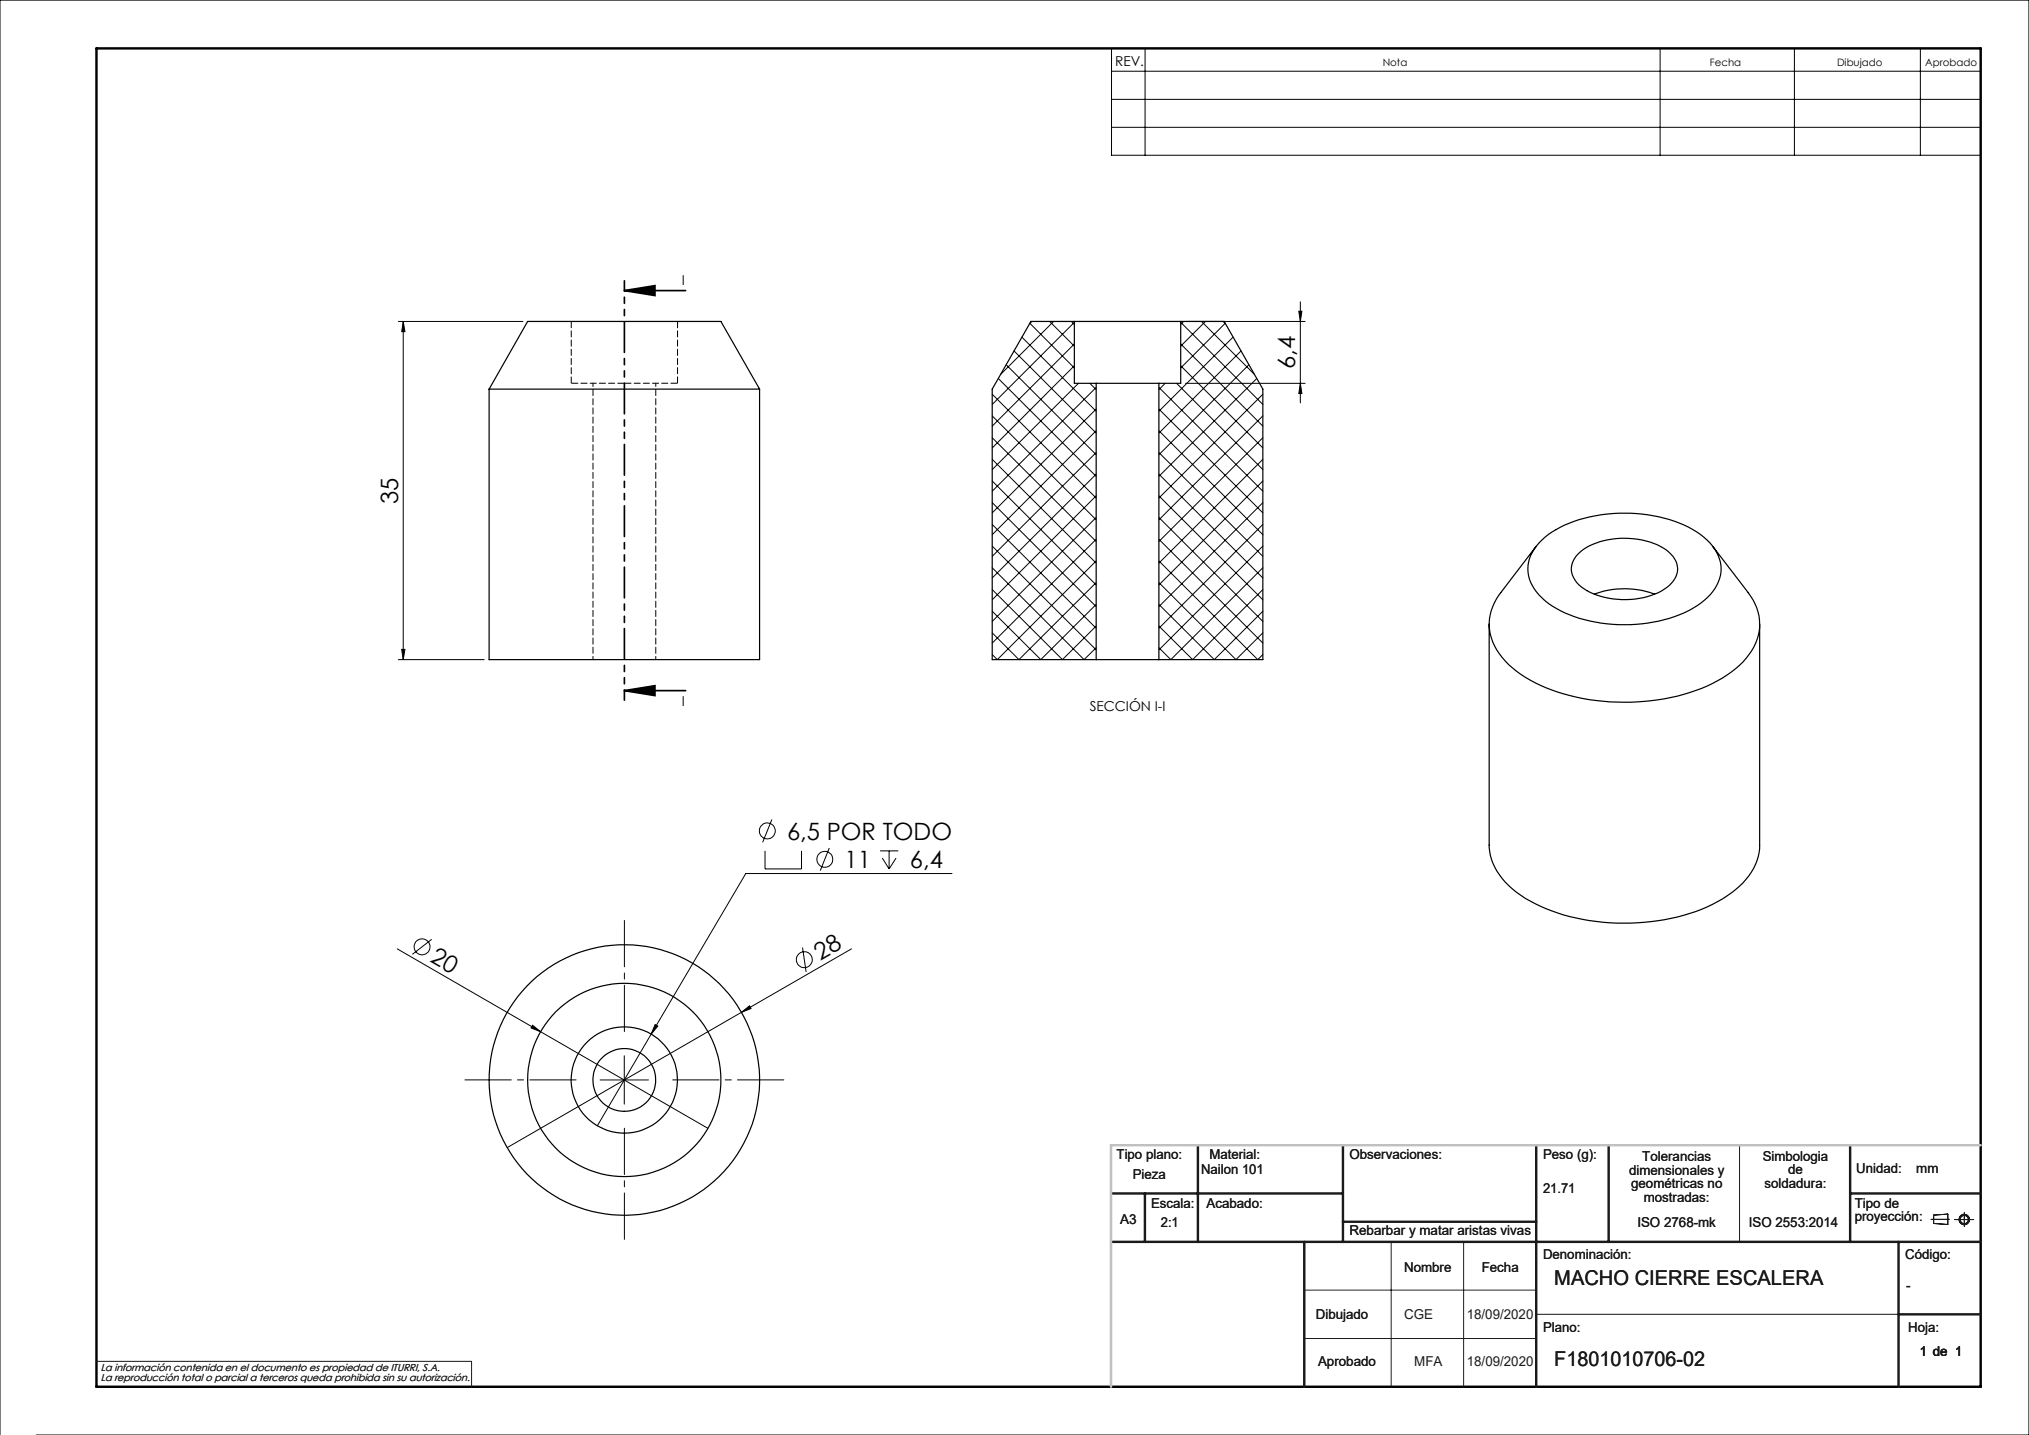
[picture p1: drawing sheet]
<svg xmlns="http://www.w3.org/2000/svg" width="420mm" height="297mm" viewBox="0 0 420 297" stroke-linecap="round" stroke-linejoin="round" font-family="sans-serif">
<g fill="none" stroke="#191924" stroke-width=".21">
<path d="M360.1 237v20M288 257v30M303 257v30M399.7 252.4h3.8M400.3 251.5l2.9-.2v2.1l-2.9-.2zM404.6 252.4h4M406.6 251v2.8M270 267h48M270 277h48M318 272h75M20 281.8h77.6v5.2"/>
<circle cx="406.6" cy="252.4" r=".86"/>
<circle cx="406.6" cy="252.4" r="1.07"/>
</g>
<g fill="none" stroke="#000" stroke-width=".21">
<path d="M230.1 10h179.9v22.1h-179.9zM230.1 14.7h179.9M237 10v22.1M343.6 10v22.1M371.4 10v22.1M397.5 10v22.1M230.1 20.6h179.9M230.1 26.3h179.9M82.5 66.5h25.7M83.5 66.5v70M83.5 66.5l.3 2.1h-.7zM206.7 78.3l20.2 20.3"/>
<path d="M208.3 75.5l18.6 18.6M209.9 72.6l17 17M211.5 69.8l15.4 15.3M213.2 66.9l9.2 9.3M213.6 66.5l-.5 .5M217.3 66.5l5.1 5.1M218.1 66.5l-10.9 11M221.8 66.5l.6 .7M222.4 66.7l-17 17M222.4 71.2l-17 17M222.4 75.7l-17 17M223.2 79.3l-17.8 17.9"/>
<path d="M225.6 79.3l1.3 1.3M241.2 79.3l-1.3 1.3M243.6 79.3l17.8 17.9M244.4 75.7l17 17M244.4 71.2l17 17M244.4 66.7l17 17M245 66.5l-.6 .7M245.4 66.5h24.8M245.4 79.3h24.8M248.7 66.5l10.9 11M249.5 66.5l-5.1 5.1M253.2 66.5l.4 .5"/>
<path d="M253.6 66.9l-9.2 9.3M255.2 69.8l-15.3 15.3M256.9 72.6l-17 17M258.5 75.5l-18.6 18.6M260.1 78.3l-20.2 20.3M268.9 64.4h.6l-.3 2.1zM269.2 62.5v20.9M269.2 79.3l.3 2.2h-.6zM205.4 99.6l21.5 21.5M205.4 95.1l21.5 21.5M205.4 90.6l21.5 21.5M205.4 86.1l21.5 21.5"/>
<path d="M205.4 81.6l21.5 21.5M226.9 89.1l-21.5 21.6M226.9 93.7l-21.5 21.4M226.9 98.1l-21.5 21.5M226.9 80.2l-21.5 21.5M226.9 84.7l-21.5 21.4M239.9 98.1l21.5 21.5M239.9 93.7l21.5 21.4M239.9 89.1l21.5 21.6M239.9 84.7l21.5 21.4M239.9 80.2l21.5 21.5M261.4 81.6l-21.5 21.5"/>
<path d="M261.4 86.1l-21.5 21.5M261.4 90.6l-21.5 21.5M261.4 95.1l-21.5 21.5M261.4 99.6l-21.5 21.5M205.4 117.5l19 19 2.5-2.4M205.4 113l21.5 21.5M205.4 108.5l21.5 21.5M205.4 104l21.5 21.6M226.9 102.6l-21.5 21.5M226.9 107.1l-21.5 21.5M226.9 111.6l-21.5 21.5M226.9 116.1l-20.5 20.4-1-1"/>
<path d="M239.9 116.1l20.4 20.4 1.1-1M239.9 111.6l21.5 21.5M239.9 107.1l21.5 21.5M239.9 102.6l21.5 21.5M261.4 104l-21.5 21.6M261.4 108.5l-21.5 21.5M261.4 113l-21.5 21.5M261.4 117.5l-19 19-2.5-2.4M82.5 136.5h17.7M83.1 134.4h.7l-.3 2.1zM205.4 122l14.5 14.5 7-6.9M226.9 120.6l-16 15.9-5.5-5.5"/>
<path d="M226.9 125.1l-11.5 11.4-10-10M239.9 125.1l11.5 11.4 10-10M239.9 120.6l15.9 15.9 5.6-5.5M261.4 122l-14.5 14.5-7-6.9M158.4 176.1v3.7h7.5v-3.7M159.8 169.6l-1.9 4.7M171.7 175.5l-1.9 4.7M182.2 176.1h3.7M182.6 177.6l1.4 2.2M184 176.1v3.7M185.5 177.6l-1.5 2.2M82.2 196.4l64.3 37.1"/>
<path d="M89.4 194.4l-4 3.1M166.1 196.1l.8 5.1M176.2 196.4l-22.7 13.1M197.1 180.8h-42.7l-19.6 33.2M110.2 212.2l1.7 1.3-2-.7zM129.2 218.5v10M134.8 214l-11.2 19M135.6 212.1l.6 .3-1.4 1.6zM153.5 209.5l1.7-1.3 .3 .5zM153.5 209.5l-48.5 28M124.2 223.5h10M0 297v-297h420v297h-412.5"/>
<circle cx="158.8" cy="172" r="1.65"/>
<circle cx="170.7" cy="177.8" r="1.65"/>
<circle cx="87.4" cy="196" r="1.65"/>
<circle cx="166.5" cy="198.6" r="1.65"/>
</g>
<path d="M20 10h390v277h-390z" fill="none" stroke="#000" stroke-width=".5"/>
<g fill="none" stroke="#191924" stroke-width=".5">
<path d="M248 237v20M278 237v20M318 237v50M333 237v20M383 237v20M230 257h180M230 247h48M237 247v10M270 257v30M278 252.9h40M383 247h27M393 257v30"/>
<path d="M393 272h17"/>
</g>
<path d="M410 237h-180v50" fill="none" stroke="#c0c0c0" stroke-width=".5"/>
<path d="M129.2 60.1l6.4-1v2.1zM129.2 60.1h12.7M129.2 142.9l6.4-1v2.1zM129.2 142.9h12.7" fill="none" stroke="#000" stroke-width=".35"/>
<path d="M129.2 213.5v-23M119.2 223.5h-23M129.2 233.5v23M139.2 223.5h23" fill="none" stroke="#000" stroke-width=".21" stroke-dasharray="15.2 1.3 1.3 1.3" stroke-dashoffset="5.6"/>
<path d="M129.2 58.1v86.8" fill="none" stroke="#000" stroke-width=".35" stroke-dasharray="6.3 1.3 1.3 1.3 1.3 1.3" stroke-dashoffset="4.2"/>
<g fill="#000">
<path d="M110.2 212.2l1.7 1.3-2-.7zM135.6 212.1l.6 .3-1.4 1.6zM153.5 209.5l1.7-1.3 .3 .5z"/>
<path d="M83.5 66.5l.3 2.1h-.7zM83.1 134.4h.7l-.3 2.1z"/>
<path d="M129.2 60.1l6.4-1v2.1zM129.2 142.9l6.4-1v2.1z"/>
<path d="M268.9 64.4h.6l-.3 2.1zM269.2 79.3l.3 2.2h-.6z"/>
</g>
<g fill="none" stroke="#000" stroke-width=".25">
<path d="M222.4 66.5h22M222.4 66.5h-9l-8 14v56h21.5M222.4 66.5v12.8h4.5M226.9 79.3h13M226.9 79.3v57.2M239.9 79.3v57.2M244.4 66.5h9l8 14v56h-21.5M244.4 66.5v12.8h-4.5M101.2 80.5h56M101.2 80.5v56h56v-56M101.2 80.5l8-14h40l8 14M318 113.1l-7.3 9.6a10.1 10.1 0 0 0 .2 13.4 26.4 26.4 0 0 0 14.1 7.9 45.1 45.1 0 0 0 29.5-2.5 17.5 17.5 0 0 0 9.2-9.1 10 10 0 0 0-1.8-9.7l-7.4-9.6"/>
<path d="M318.6 112.4a20.5 20.5 0 0 1 11.7-5.7 30.8 30.8 0 0 1 20.1 2.9 10.1 10.1 0 0 1 5.9 8.2 9.5 9.5 0 0 1-5.1 7.6 29.5 29.5 0 0 1-18.5 3.7 24.7 24.7 0 0 1-12.9-4.8 8 8 0 0 1-3.2-8.6l1-2zM326.7 114.6a14.4 14.4 0 0 1 11.5-3.1 11.8 11.8 0 0 1 8.1 3.7 4.2 4.2 0 0 1-.7 5.9 15.5 15.5 0 0 1-12.5 2.7 10.9 10.9 0 0 1-7.1-3.7 4 4 0 0 1 .7-5.5zM226.9 136.5h13M308.3 129.2v45.7a12.6 12.6 0 0 0 5.6 9.7 37.3 37.3 0 0 0 20.7 6.5 41.6 41.6 0 0 0 22-5 15 15 0 0 0 7.5-9.6l.1-.9v-46.4M330 123a17.8 17.8 0 0 1 12.5 0"/>
<circle cx="129.2" cy="223.5" r="6.5"/>
<circle cx="129.2" cy="223.5" r="20"/>
<circle cx="129.2" cy="223.5" r="11"/>
<circle cx="129.2" cy="223.5" r="28"/>
</g>
<path d="M118.2 79.3h11M118.2 66.5v12.8M129.2 79.3h11M140.2 79.3v-12.8" fill="none" stroke="#000" stroke-width=".21" stroke-dasharray="1.3 .6" stroke-dashoffset="-.1"/>
<path d="M122.7 79.3v57.2M135.7 136.5v-57.2" fill="none" stroke="#000" stroke-width=".21" stroke-dasharray="1.3 .6" stroke-dashoffset=".6"/>
<g font-size="4.9">
<text x="268.1" y="76.3" transform="rotate(-90 268.1 76.3)">6,4</text>
<text x="82.4" y="104.3" transform="rotate(-90 82.4 104.3)">35</text>
<text x="162.9" y="173.8">6,5 POR TODO</text>
<text x="174.8" y="179.7">11</text>
<text x="188.3" y="179.7">6,4</text>
<text x="88.8" y="198.9" transform="rotate(30 88.8 198.9)">20</text>
<text x="169.8" y="198.9" transform="rotate(-30 169.8 198.9)">28</text>
</g>
<g font-size="4.2" fill="#191924">
<text x="321.7" y="265.9">MACHO CIERRE ESCALERA</text>
<text x="321.7" y="282.8">F1801010706-02</text>
</g>
<g font-size="2.8">
<text x="230.8" y="13.6">REV.</text>
<text x="141.2" y="59">I</text>
<text x="141.2" y="146.2">I</text>
<text x="225.6" y="147.1">SECCIÓN I-I</text>
</g>
<g font-size="2.8" fill="#191924">
<text x="231.1" y="239.9">Tipo plano:</text>
<text x="250.3" y="239.9">Material:</text>
<text x="279.3" y="239.9">Observaciones:</text>
<text x="319.4" y="239.9">Peso (g):</text>
<text x="234.5" y="244.1">Pieza</text>
<text x="248.6" y="243">Nailon 101</text>
<text x="337.2" y="243.1">dimensionales y</text>
<text x="337.6" y="246">geométricas no</text>
<text x="339.9" y="240.3">Tolerancias</text>
<text x="364.9" y="240.2">Simbologia</text>
<text x="365.3" y="245.9">soldadura:</text>
<text x="370.1" y="243">de</text>
<text x="384.2" y="242.7">Unidad:</text>
<text x="396.7" y="242.7">mm</text>
<text x="238.3" y="250">Escala:</text>
<text x="249.7" y="250">Acabado:</text>
<text x="319.4" y="246.9">21.71</text>
<text x="340.2" y="248.8">mostradas:</text>
<text x="383.9" y="250">Tipo de</text>
<text x="231.9" y="253.4">A3</text>
<text x="240.3" y="254">2:1</text>
<text x="279.3" y="255.7">Rebarbar y matar aristas vivas</text>
<text x="338.9" y="254">ISO 2768-mk</text>
<text x="362" y="254">ISO 2553:2014</text>
<text x="383.9" y="252.8">proyección:</text>
<text x="290.6" y="263.3">Nombre</text>
<text x="306.7" y="263.3">Fecha</text>
<text x="319.4" y="260.6">Denominación:</text>
<text x="394.4" y="260.6">Código:</text>
<text x="394.6" y="266.9">-</text>
<text x="272.4" y="273">Dibujado</text>
<text x="290.6" y="273">CGE</text>
<text x="303.6" y="273">18/09/2020</text>
<text x="319.4" y="275.8">Plano:</text>
<text x="395" y="275.8">Hoja:</text>
<text x="397.4" y="280.6">1 de 1</text>
<text x="272.8" y="282.8">Aprobado</text>
<text x="292.7" y="282.8">MFA</text>
<text x="303.6" y="282.8">18/09/2020</text>
</g>
<g font-size="2.1">
<text x="286.2" y="13.6">Nota</text>
<text x="353.9" y="13.6">Fecha</text>
<text x="380.3" y="13.6">Dibujado</text>
<text x="398.5" y="13.6">Aprobado</text>
</g>
<g font-size="2.1" fill="#191924">
<text x="20.8" y="283.7">La información contenida en el documento es propiedad de ITURRI, S.A.</text>
<text x="20.8" y="285.7">La reproducción total o parcial a terceros queda prohibida sin su autorización.</text>
</g>
</svg>
